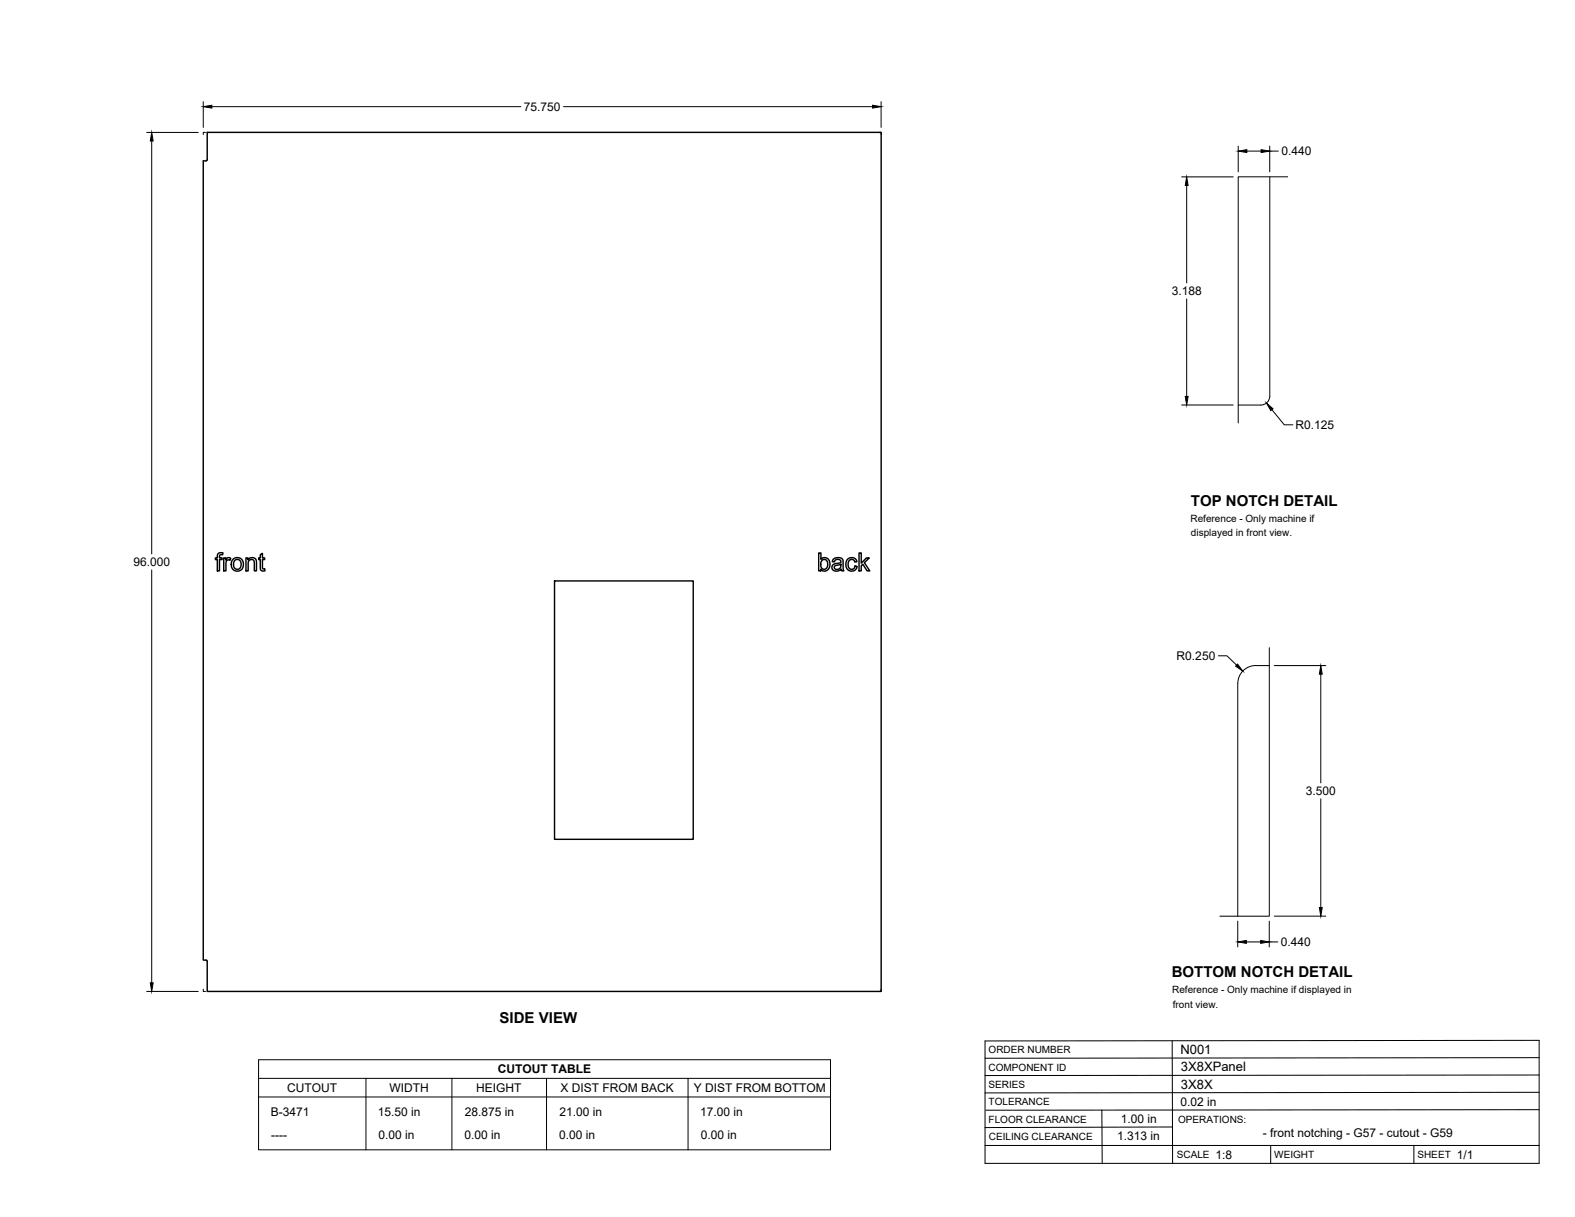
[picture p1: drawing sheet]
<svg xmlns="http://www.w3.org/2000/svg" width="559mm" height="432mm" viewBox="0 0 559 432" stroke-linecap="round" stroke-linejoin="round" font-family="sans-serif">
<!-- layer: Visible -->
<g fill="none" stroke="#000" stroke-width=".51">
<path d="M73.1 57.1l.4-.4v-9.7h239.1v304.8h-239.1v-10.7l-.2-.4h-1.2v-283.6h1M77.4 196.4l.8-.3 .9 .1-.1 .7a.72 .72 0 0 0-.8-.1 .72 .72 0 0 0-.3 .7v.5h.9v.5h-.9v4h-.8v-4h-.7v-.5h.7zM79.4 198h.7v.6a1.12 1.12 0 0 1 1.8-.5l-.3 .7a1.01 1.01 0 0 0-1.2 .1 1.01 1.01 0 0 0-.2 1.2v2.4h-.8zM82.7 198.5a2.3 2.3 0 0 1 3.7 1.6 2.3 2.3 0 0 1-3.5 2.1 2.84 2.84 0 0 1-.2-3.7zM83.2 198.9l1-.4 .7 .2 .4 .5 .2 1.5-.7 1.2-1 .1-.7-.7-.3-1.2zM87.3 198h.7v.6a1.63 1.63 0 0 1 1.9-.7 1.63 1.63 0 0 1 1.1 1.8v2.8h-.8l-.1-3.6-.7-.4-.9 .3-.4 .8v2.9h-.8zM92.4 196.8l.7-.5v1.7h.8v.5h-.8l.1 3.2 .7 .1 .1 .7-.6 .1a1.04 1.04 0 0 1-1-1.4v-2.7h-.6v-.5h.6zM290.5 196.2h.8v2.3a1.98 1.98 0 0 1 2.5-.2 1.98 1.98 0 0 1 .6 2.4l-.2 .9a1.75 1.75 0 0 1-3 .4v.5h-.7zM291.5 198.9l.6-.4a1.79 1.79 0 0 1 1.6 1.3 1.79 1.79 0 0 1-.7 2l-.6 .2-.6-.2a2.22 2.22 0 0 1-.6-2.2zM295.6 198.5l1.5-.7 1.2 .2 .6 .3 .2 .6 .3 3.6h-.8l-.2-.5a1.76 1.76 0 0 1-1.9 .7 1.76 1.76 0 0 1-1.3-1.6l.5-.8 1.8-.5a.68 .68 0 0 0 .8-.7 .68 .68 0 0 0-.8-.6 1.11 1.11 0 0 0-1.5 .9l-.7-.1zM300.7 198.4a1.95 1.95 0 0 1 3.3 .9l-.7 .1a1.26 1.26 0 0 0-1.6-.8 1.26 1.26 0 0 0-.8 1.6l.2 1.1 .6 .6a1.16 1.16 0 0 0 1.6-1l.8 .1-.3 .9a2.07 2.07 0 0 1-2.5 .6 2.07 2.07 0 0 1-1.2-2.2l.1-.9zM304.8 196.2h.8v3.6l1.8-1.8h1l-1.7 1.6 1.9 2.9h-1l-1.5-2.3-.5 .5v1.8h-.8z"/>
<path d="M196.7 206.1h49.3v91.7h-49.3zM296.1 200.9l1.5-.5a.44 .44 0 0 1 .5-.1 .44 .44 0 0 1 .2 .5 1.2 1.2 0 0 1-1 1.2 1.2 1.2 0 0 1-1.3-.8z"/>
</g>
<!-- layer: Reference -->
<path d="M72.9 47h-.8v.8M311.8 47h.8v.8M450.5 62.7v77.8M456.9 62.7h-17.6v87.4M450.5 140.5a3.2 3.2 0 0 1-3.2 3.2h-8M450.3 236.2a12.8 12.8 0 0 0-7.7 .6 6.4 6.4 0 0 0-3.4 5.7l-.1 82.6M450.3 229.8v95.3h-17.5M72.1 351v.8h.8M312.6 351v.8h-.8" fill="none" stroke="#000" stroke-width=".35"/>
<!-- layer: Titleblock -->
<path d="M349.5 369.3l196.6-.2v43.7h-196.6zM415.9 369.3l.1 43.5M546.1 375.3l-196.6 .2M390.9 393.9l.2 18.9M416 399.9l-66.5 .2M546.1 393.7l-196.3 .2M546.1 387.6l-196.6 .2M546.1 381.4l-196.6 .2M349.5 406.4h196.6M450.8 406.4v6.4M501.6 406.4v6.4" fill="none" stroke="#000" stroke-width=".36"/>
<!-- layer: Custom Tables -->
<path d="M91.7 376h203v32h-203zM91.7 382.6h203M91.7 389.2h203M129.8 382.6v25.4M160.3 382.6v25.4M193.9 382.6v25.4M244.1 382.6v25.4" fill="none" stroke="#000" stroke-width=".35"/>
<!-- layer: FD_Dimensions -->
<g fill="none" stroke="#000" stroke-width=".35">
<path d="M72.1 36.1v9.1M75.2 37.8h109.6M199.9 37.8h109.7M312.6 36.1v9.1M52 47h18.3M53.8 50v146.6M439.3 51.8v9.2M442.4 53.6h5M450.5 51.8v9.2M450.5 53.6h3M419.2 62.8h18.3M421 65.8v34.6"/>
<path d="M421 106.1v34.6M419.2 143.7h18.3M451.3 145.4l4.4 5.3h3M53.8 202.2v146.5M432.3 232.7h3l3.4 3.3M452.1 236.2h18.3M468.6 239.2v38.6M468.6 283.4v38.6M439.1 326.8v9.2M442.2 334.2h5.1M450.3 326.8v9.2M450.3 334.2h3.1"/>
<path d="M452.1 325.1h18.3M52 351.8h18.3"/>
</g>
<g fill="#000" stroke="#000" stroke-width=".35">
<path d="M72.1 37.8l3.1-.5v1.1zM309.6 37.3l3 .5-3 .6zM53.8 47l.5 3h-1zM439.3 53.6l3.1-.5v1zM447.4 53.1l3.1 .5-3.1 .5zM421 62.8l.5 3h-1zM420.5 140.7h1l-.5 3zM449.3 143l2.4 2-.8 .7zM439.1 235.6l1.8 2.5-2.5-1.8zM468.6 236.2l.5 3h-1zM439.1 334.2l3.1-.5v1zM447.3 333.7l3 .5-3 .5z"/>
<path d="M468.1 322h1l-.5 3.1zM53.3 348.7h1l-.5 3.1z"/>
</g>
<g font-size="5.3">
<text x="422.6" y="179.5">TOP NOTCH DETAIL</text>
<text x="415.8" y="346.8">BOTTOM NOTCH DETAIL</text>
<text x="177.3" y="363.1">SIDE VIEW</text>
</g>
<g font-size="4.6">
<text x="418.8" y="373.8">N001</text>
<text x="419" y="380.1">3X8XPanel</text>
<text x="419" y="386.2">3X8X</text>
</g>
<g font-size="4.3">
<text x="185.9" y="39.3">75.750</text>
<text x="454.6" y="55.1">0.440</text>
<text x="415.7" y="104.7">3.188</text>
<text x="459.6" y="152.2">R0.125</text>
<text x="47.3" y="200.9">96.000</text>
<text x="417.5" y="234.2">R0.250</text>
<text x="463.3" y="282.1">3.500</text>
<text x="454.5" y="335.7">0.440</text>
<text x="176.6" y="380.8">CUTOUT TABLE</text>
<text x="101.9" y="387.4">CUTOUT</text>
<text x="138.2" y="387.4">WIDTH</text>
<text x="169" y="387.4">HEIGHT</text>
<text x="198.9" y="387.4">X DIST FROM BACK</text>
<text x="246.1" y="387.4">Y DIST FROM BOTTOM</text>
<text x="418.8" y="392.4">0.02 in</text>
<text x="96.1" y="396.1">B-3471</text>
<text x="134.1" y="396.1">15.50 in</text>
<text x="164.9" y="396.1">28.875 in</text>
<text x="198.5" y="396.1">21.00 in</text>
<text x="248.4" y="396.1">17.00 in</text>
<text x="397.7" y="398.3">1.00 in</text>
<text x="96.2" y="404">----</text>
<text x="134.3" y="404">0.00 in</text>
<text x="164.8" y="404">0.00 in</text>
<text x="198.4" y="404">0.00 in</text>
<text x="248.6" y="404">0.00 in</text>
<text x="396.3" y="404.3">1.313 in</text>
<text x="448.1" y="403.3">- front notching - G57 - cutout - G59</text>
<text x="431.3" y="411.1">1:8</text>
<text x="516.9" y="411.1">1/1</text>
</g>
<g font-size="3.5">
<text x="422.4" y="185">Reference - Only machine if</text>
<text x="422.6" y="190.2">displayed in front view.</text>
<text x="415.9" y="352.4">Reference - Only machine if displayed in</text>
<text x="416.1" y="357.5">front view.</text>
<text x="350.8" y="373.6">ORDER NUMBER</text>
<text x="350.8" y="379.9">COMPONENT ID</text>
<text x="350.8" y="386.1">SERIES</text>
<text x="350.8" y="392.2">TOLERANCE</text>
<text x="350.8" y="398.4">FLOOR CLEARANCE</text>
<text x="418" y="398.4">OPERATIONS:</text>
<text x="350.8" y="404.4">CEILING CLEARANCE</text>
<text x="417.5" y="410.9">SCALE</text>
<text x="452.1" y="410.9">WEIGHT</text>
<text x="502.9" y="410.9">SHEET</text>
</g>
</svg>
